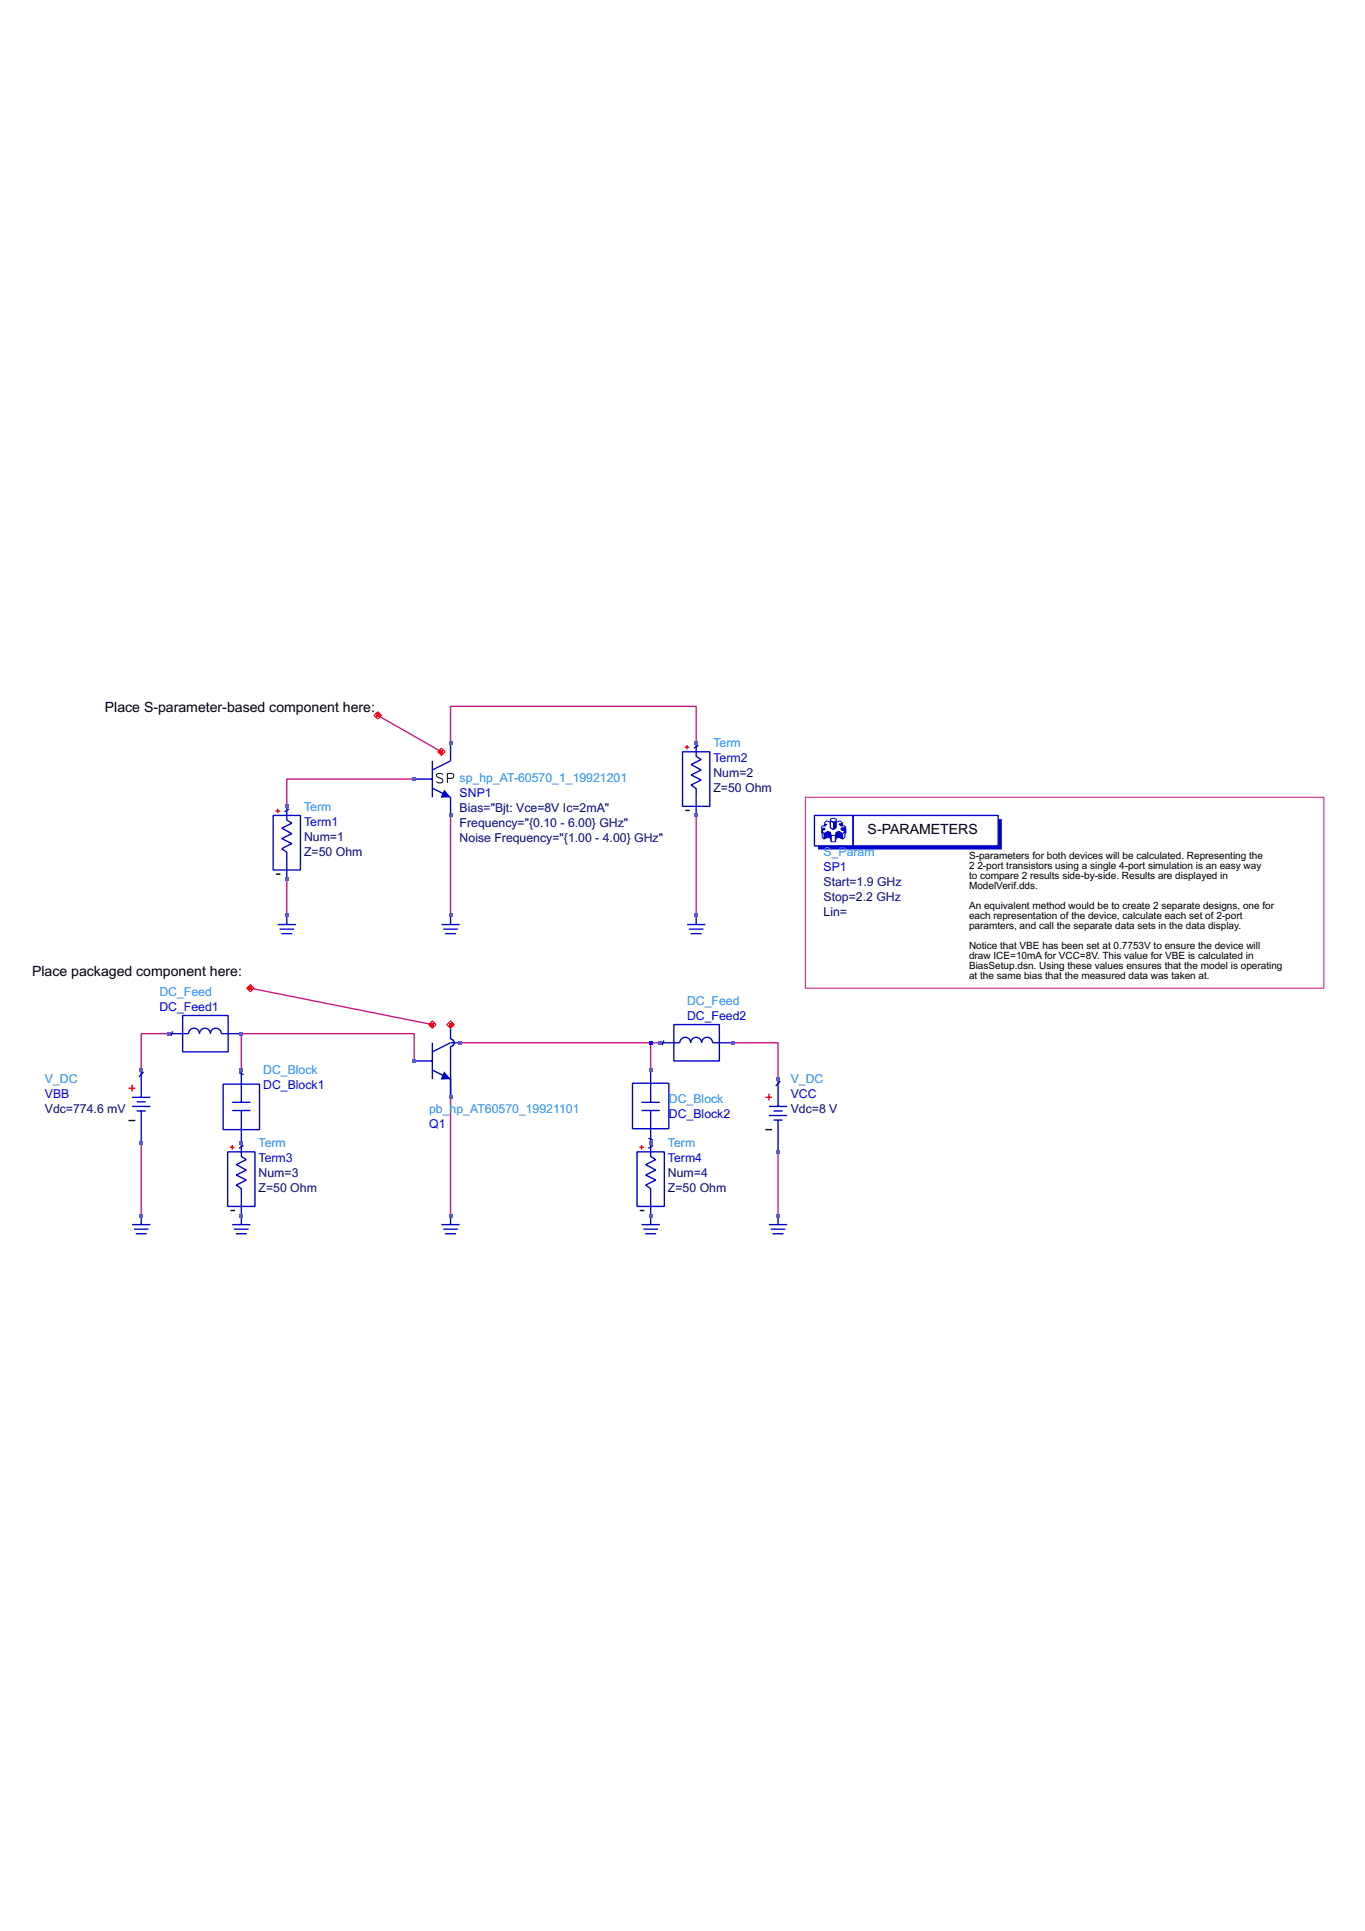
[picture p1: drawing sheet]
<svg xmlns="http://www.w3.org/2000/svg" width="210mm" height="297mm" viewBox="0 0 210 297" stroke-linecap="round" stroke-linejoin="round" font-family="sans-serif">
<g fill="none" stroke="#c71585" stroke-width=".21">
<path d="M58.1 110.1l9.8 5.5M63.7 119.8h-19.6v4.2M69.3 114.2v-5.5h37.8v5.5M44.1 135.2v5.6M69.3 125.4v15.4M107.1 125.4v15.4M25.9 159h-4.2v5.6M38.5 152l28 5.6M21.7 175.8v11.2M63.7 163.2v-4.2h-26.6v5.6M69.3 168.8v18.2M70.7 160.4h30.8"/>
<path d="M100.1 160.4v4.2M112.6 160.4h7v5.6M119.6 177.2v9.8"/>
</g>
<path d="M123.8 122.6h79.8v29.4h-79.8z" fill="none" stroke="#c71585" stroke-width=".15"/>
<path d="M42.4 134.5h.7M105.4 124.7h.7M19.8 172.4h1M117.7 173.8h1M35.4 186.2h.7M98.4 186.2h.7" fill="none" stroke="#000" stroke-width=".21"/>
<g fill="none" stroke="#0000cd" stroke-width=".21">
<path d="M105 115.6h4.2v8.4h-4.2zM107.1 114.2v2.1l.7 .5-1.5 .8 1.5 .8-1.5 .8 1.5 .8-1.5 .8 .8 .5v4.1M107.4 114.7l-.7 .4M42 125.4h4.2v8.4h-4.2zM44.1 124v2.1l.8 .5-1.6 .8 1.6 .8-1.6 .8 1.6 .8-1.6 .7 .8 .6v4.1M44.5 124.5l-.7 .4M25.9 159h3.1a.84 .84 0 0 1 .8-.8 .84 .84 0 0 1 .9 .8 .84 .84 0 0 1 .8-.8 .84 .84 0 0 1 .9 .8 .84 .84 0 0 1 .8-.8 .84 .84 0 0 1 .8 .8h3.1M26.5 158.7l-.2 .7M28.1 156.2h7v5.6h-7zM69.3 157.6v2.2l.4 .2 .1 .3-.1 .5-.4 .2v7.8v-2.8l-2.8-1.4M103.6 157.6h7v5.6h-7zM20.3 170.2h2.8"/>
<path d="M20.3 168.8h2.8M21 170.9h1.4M21 169.5h1.4M21.7 164.6v4.2M21.7 170.9v4.9M22.1 164.9l-.7 .8M34.3 166.8h5.6v7h-5.6zM35 177.2h4.2v8.4h-4.2zM35.7 170.8h2.8M35.7 169.6h2.8M36.8 165l.7 .3M37.1 170.8v7.1l.8 .5-1.6 .7 1.6 .9-1.6 .8 1.6 .7-1.6 .8 .8 .6v4.1"/>
<path d="M37.1 164.6v5M37.5 176.2l-.7 .4M63.7 163.2h2.8M66.5 160.4v5.6M70.7 160.4h-1.4l-2.8 1.4M97.3 166.6h5.6v7h-5.6zM98 177.2h4.2v8.4h-4.2zM98.7 170.8h2.8M98.7 169.6h2.8M99.7 175.1l.7 .3M100.1 170.8v7.1l.7 .5-1.5 .7 1.5 .9-1.5 .8 1.5 .7-1.5 .8 .8 .6v4.1M100.1 164.6v5"/>
<path d="M100.4 176.2l-.7 .4M101.5 160.4h3a.84 .84 0 0 1 .9-.8 .84 .84 0 0 1 .8 .8 .84 .84 0 0 1 .9-.8 .84 .84 0 0 1 .8 .8 .84 .84 0 0 1 .8-.8 .84 .84 0 0 1 .9 .8h3M102.1 160.1l-.3 .7M118.2 171.6h2.8M118.2 170.2h2.8M118.9 172.3h1.4M118.9 170.9h1.4M119.6 166v4.2M119.6 172.3v4.9M120 166.3l-.7 .7"/>
</g>
<path d="M105.3 114.9h.7M105.7 114.6v.7M42.4 124.7h.7M42.7 124.4v.7M19.8 167.4h1M20.3 166.8v1.1M35.4 176.5h.7M35.7 176.1v.7M98.3 176.5h.7M98.7 176.1v.7M117.7 168.8h1M118.2 168.2v1.1" fill="none" stroke="#ff4500" stroke-width=".21"/>
<path d="M68.3 164.8l1 1.2-1.6 .1z" fill="#0000cd"/>
<path d="M125.2 125.4h6v4.7h-6zM131.2 125.4h22.3v4.7h-22.3z" fill="none" stroke="#0000cd" stroke-width=".21"/>
<g fill="none" stroke="#0000cd" stroke-width=".15">
<path d="M126.7 128.2l.6-.3v.9l-.6 .3zM126.7 128.2l-.3-.3v.9l.3 .3M127 127h-.6l-.1 .3M127.3 127.9l.4 .1v.9l-.4-.1M127.7 126l.5-.1 .4 .1v.3l-.4 .2-.5-.2zM127.7 126.3v1l.5 .3 .4-.3v-1M127.7 126.5l-.6-.2-.4 .3M127.7 128l.1 .5M127.7 128.9l.1 .6M127.8 128.5h.7M127.8 129.5h.7M127.8 128.5v1"/>
<path d="M128.5 128.5v1M128.6 126.5l.6-.2 .4 .3M128.6 128l-.1 .5M128.6 128.9l-.1 .6M129 127.9l.6 .3v.9l-.6-.3zM129 127.9l-.4 .1v.9l.4-.1M129.6 128.2l.3-.3v.9l-.3 .3M129.6 127v-.4l-.6 .2 .3 .2h.6l.2 .3M130.1 127.3v.9h-.2M130.1 127.3h-.7l-.1 .3 .6 .3"/>
</g>
<g fill="#0000cd">
<path d="M126.3 127.3h.5l.2 .3-.6 .3v.3h-.1z"/>
<path d="M126.7 126.6l.6 .2-.3 .2h-.3z"/>
<path d="M127.3 127.9l.4 .1 .1 .5v1l-.1-.6-.4-.1z"/>
<path d="M129 126.8l.6-.2v.4h-.3z"/>
<path d="M129.4 127.3h.7v.9h-.2v-.3l-.6-.3z"/>
<path d="M129 127.9l.6 .3v.9l-.6-.3z"/>
<path d="M128.6 128l.4-.1v.9l-.4 .1z"/>
<path d="M126.7 128.2l.6-.3v.9l-.6 .3z"/>
<path d="M128.6 128v.9l-.1 .6v-1z"/>
</g>
<path d="M127.7 126.3l.5 .2v1.1l-.5-.3zM127.7 126.3l.5 .2" fill="none" stroke="#0000cd" stroke-width=".15"/>
<g fill="#0000cd">
<path d="M128.2 126.5l.4-.2v1l-.4 .3z"/>
<path d="M125.8 130.1h27.7v-4.1h.6v4.7h-28.3z"/>
</g>
<g fill="none" stroke="#0000cd" stroke-width=".21">
<path d="M63.7 119.8h2.8M66.5 117v5.6M69.3 114.2v2.8l-2.8 1.4M66.5 121.2l2.8 1.4v2.8M42.7 142.2h2.8M43 142.9h2.2M43.3 143.6h1.6M44.1 140.8v1.4M67.9 142.2h2.8M68.2 142.9h2.2M68.4 143.6h1.7M69.3 140.8v1.4"/>
<path d="M105.7 142.2h2.8M105.9 142.9h2.3M106.2 143.6h1.7M107.1 140.8v1.4M20.3 188.4h2.8M20.6 189.1h2.2M20.9 189.8h1.7M21.7 187v1.4M35.7 188.4h2.8M36 189.1h2.2M36.3 189.8h1.6M37.1 187v1.4"/>
<path d="M67.9 188.4h2.8M68.2 189.1h2.2M68.4 189.8h1.7M69.3 187v1.4M98.7 188.4h2.8M98.9 189.1h2.3M99.2 189.8h1.7M100.1 187v1.4M118.2 188.4h2.8M118.5 189.1h2.3M118.8 189.8h1.7M119.6 187v1.4"/>
</g>
<path d="M68.1 119.2a.55 .55 0 0 0-.5-.3 .55 .55 0 0 0-.5 .4l.2 .2 .5 .2a.36 .36 0 0 1 .3 .3 .36 .36 0 0 1-.1 .4 .67 .67 0 0 1-.9-.2M68.8 119.7h.6a.39 .39 0 0 0 .4-.3 .39 .39 0 0 0-.4-.4h-.6v1.4" fill="none" stroke="#000" stroke-width=".15"/>
<path d="M68.3 121.5l1 1.1-1.6 .1z" fill="#0000cd"/>
<g fill="#4169e1">
<path d="M21.4 186.7h.6v.6h-.6z"/>
<path d="M21.4 175.5h.6v.6h-.6z"/>
<path d="M21.4 164.3h.6v.6h-.6z"/>
<path d="M25.6 158.7h.6v.6h-.6z"/>
<path d="M36.8 186.7h.6v.6h-.6z"/>
<path d="M36.8 175.5h.6v.6h-.6z"/>
<path d="M36.8 164.3h.6v.6h-.6z"/>
<path d="M36.8 158.7h.6v.6h-.6z"/>
<path d="M43.8 140.5h.6v.6h-.6z"/>
<path d="M43.8 134.9h.6v.6h-.6z"/>
<path d="M43.8 123.8h.6v.5h-.6z"/>
<path d="M63.4 162.9h.6v.6h-.6z"/>
<path d="M63.4 119.6h.6v.5h-.6z"/>
<path d="M69 186.7h.6v.6h-.6z"/>
<path d="M69 168.5h.6v.6h-.6z"/>
<path d="M69 140.5h.6v.6h-.6z"/>
<path d="M69 125.2h.6v.5h-.6z"/>
<path d="M69 114h.6v.5h-.6z"/>
<path d="M70.4 160.1h.6v.6h-.6z"/>
<path d="M99.8 186.7h.5v.6h-.5z"/>
<path d="M99.8 175.5h.5v.6h-.5z"/>
<path d="M99.8 164.3h.5v.6h-.5z"/>
</g>
<path d="M99.8 160.1h.5v.6h-.5z" fill="#00f"/>
<g fill="#4169e1">
<path d="M101.2 160.1h.5v.6h-.5z"/>
<path d="M106.8 140.5h.5v.6h-.5z"/>
<path d="M106.8 125.2h.5v.5h-.5z"/>
<path d="M106.8 114h.5v.5h-.5z"/>
<path d="M112.4 160.1h.5v.6h-.5z"/>
<path d="M119.4 186.7h.5v.6h-.5z"/>
<path d="M119.4 176.9h.5v.6h-.5z"/>
<path d="M119.4 165.7h.5v.6h-.5z"/>
</g>
<path d="M38.2 151.7h.6v.6h-.6z" fill="#f00"/>
<path d="M37.9 152l.6-.5 .6 .5-.6 .6z" fill="none" stroke="#f00" stroke-width=".15"/>
<path d="M57.8 109.8h.6v.5h-.6z" fill="#f00"/>
<path d="M57.5 110.1l.6-.6 .6 .6-.6 .5z" fill="none" stroke="#f00" stroke-width=".15"/>
<path d="M66.2 157.3h.6v.6h-.6z" fill="#f00"/>
<path d="M65.9 157.6l.6-.6 .5 .6-.5 .6z" fill="none" stroke="#f00" stroke-width=".15"/>
<path d="M67.6 115.4h.6v.5h-.6z" fill="#f00"/>
<path d="M67.3 115.6l.6-.5 .5 .5-.5 .6z" fill="none" stroke="#f00" stroke-width=".15"/>
<path d="M69 157.3h.6v.6h-.6z" fill="#f00"/>
<path d="M68.7 157.6l.6-.6 .5 .6-.5 .6z" fill="none" stroke="#f00" stroke-width=".15"/>
<g font-size="2.2">
<text x="16.1" y="109.5">Place S-parameter-based component here:</text>
<text x="133.4" y="128.3">S-PARAMETERS</text>
<text x="4.9" y="150.1">Place packaged component here:</text>
</g>
<g font-size="1.9" fill="#1e90ff">
<text x="109.7" y="114.9">Term</text>
<text x="46.8" y="124.7">Term</text>
<text x="70.7" y="120.3">sp_hp_AT-60570_1_19921201</text>
<text x="126.6" y="131.6">S_Param</text>
<text x="24.5" y="153.2">DC_Feed</text>
<text x="105.7" y="154.6">DC_Feed</text>
<text x="6.9" y="166.7">V_DC</text>
<text x="40.5" y="165.3">DC_Block</text>
<text x="121.6" y="166.7">V_DC</text>
<text x="66" y="171.1">pb_hp_AT60570_19921101</text>
<text x="102.9" y="169.7">DC_Block</text>
<text x="39.8" y="176.5">Term</text>
<text x="102.7" y="176.5">Term</text>
</g>
<g font-size="1.9" fill="#00f">
<text x="109.7" y="117.2">Term2</text>
<text x="70.7" y="122.6">SNP1</text>
<text x="46.8" y="127">Term1</text>
<text x="126.6" y="133.9">SP1</text>
<text x="24.5" y="155.5">DC_Feed1</text>
<text x="105.7" y="156.9">DC_Feed2</text>
<text x="40.5" y="167.6">DC_Block1</text>
<text x="6.9" y="169">VBB</text>
<text x="66" y="173.4">Q1</text>
<text x="102.9" y="172.1">DC_Block2</text>
<text x="121.6" y="169">VCC</text>
<text x="39.8" y="178.8">Term3</text>
<text x="102.7" y="178.8">Term4</text>
</g>
<g font-size="1.9" fill="#000080">
<text x="109.7" y="119.5">Num=2</text>
<text x="70.7" y="124.9">Bias=&quot;Bjt: Vce=8V Ic=2mA&quot;</text>
<text x="109.7" y="121.8">Z=50 Ohm</text>
<text x="46.8" y="131.6">Z=50 Ohm</text>
<text x="46.8" y="129.3">Num=1</text>
<text x="70.7" y="129.5">Noise Frequency=&quot;{1.00 - 4.00} GHz&quot;</text>
<text x="70.7" y="127.2">Frequency=&quot;{0.10 - 6.00} GHz&quot;</text>
<text x="126.6" y="136.2">Start=1.9 GHz</text>
<text x="126.6" y="140.9">Lin=</text>
<text x="126.6" y="138.6">Stop=2.2 GHz</text>
<text x="6.9" y="171.3">Vdc=774.6 mV</text>
<text x="121.6" y="171.3">Vdc=8 V</text>
<text x="39.8" y="183.4">Z=50 Ohm</text>
<text x="39.8" y="181.1">Num=3</text>
<text x="102.7" y="183.4">Z=50 Ohm</text>
<text x="102.7" y="181.1">Num=4</text>
</g>
<g font-size="1.5">
<text x="149" y="132.1">S-parameters for both devices will be calculated. Representing the</text>
<text x="149" y="133.6">2</text>
<text x="149" y="135.1">to compare 2 results side-by-side. Results are displayed in</text>
<text x="149" y="136.7">ModelVerif.dds.</text>
<text x="150.3" y="133.6">2-port transistors using a single 4-port simulation is an easy way</text>
<text x="149" y="139.8">An equivalent method would be to create 2 separate designs, one for</text>
<text x="149" y="141.3">each representation of the device, calculate each set of 2-port</text>
<text x="149" y="142.8">paramters, and call the separate data sets in the data display.</text>
<text x="149" y="145.9">Notice that VBE has been set at 0.7753V to ensure the device will</text>
<text x="149" y="147.4">draw ICE=10mA for VCC=8V. This value for VBE is calculated in</text>
<text x="149" y="149">BiasSetup.dsn. Using these values ensures that the model is operating</text>
<text x="149" y="150.5">at the same bias that the measured data was taken at.</text>
</g>
</svg>
